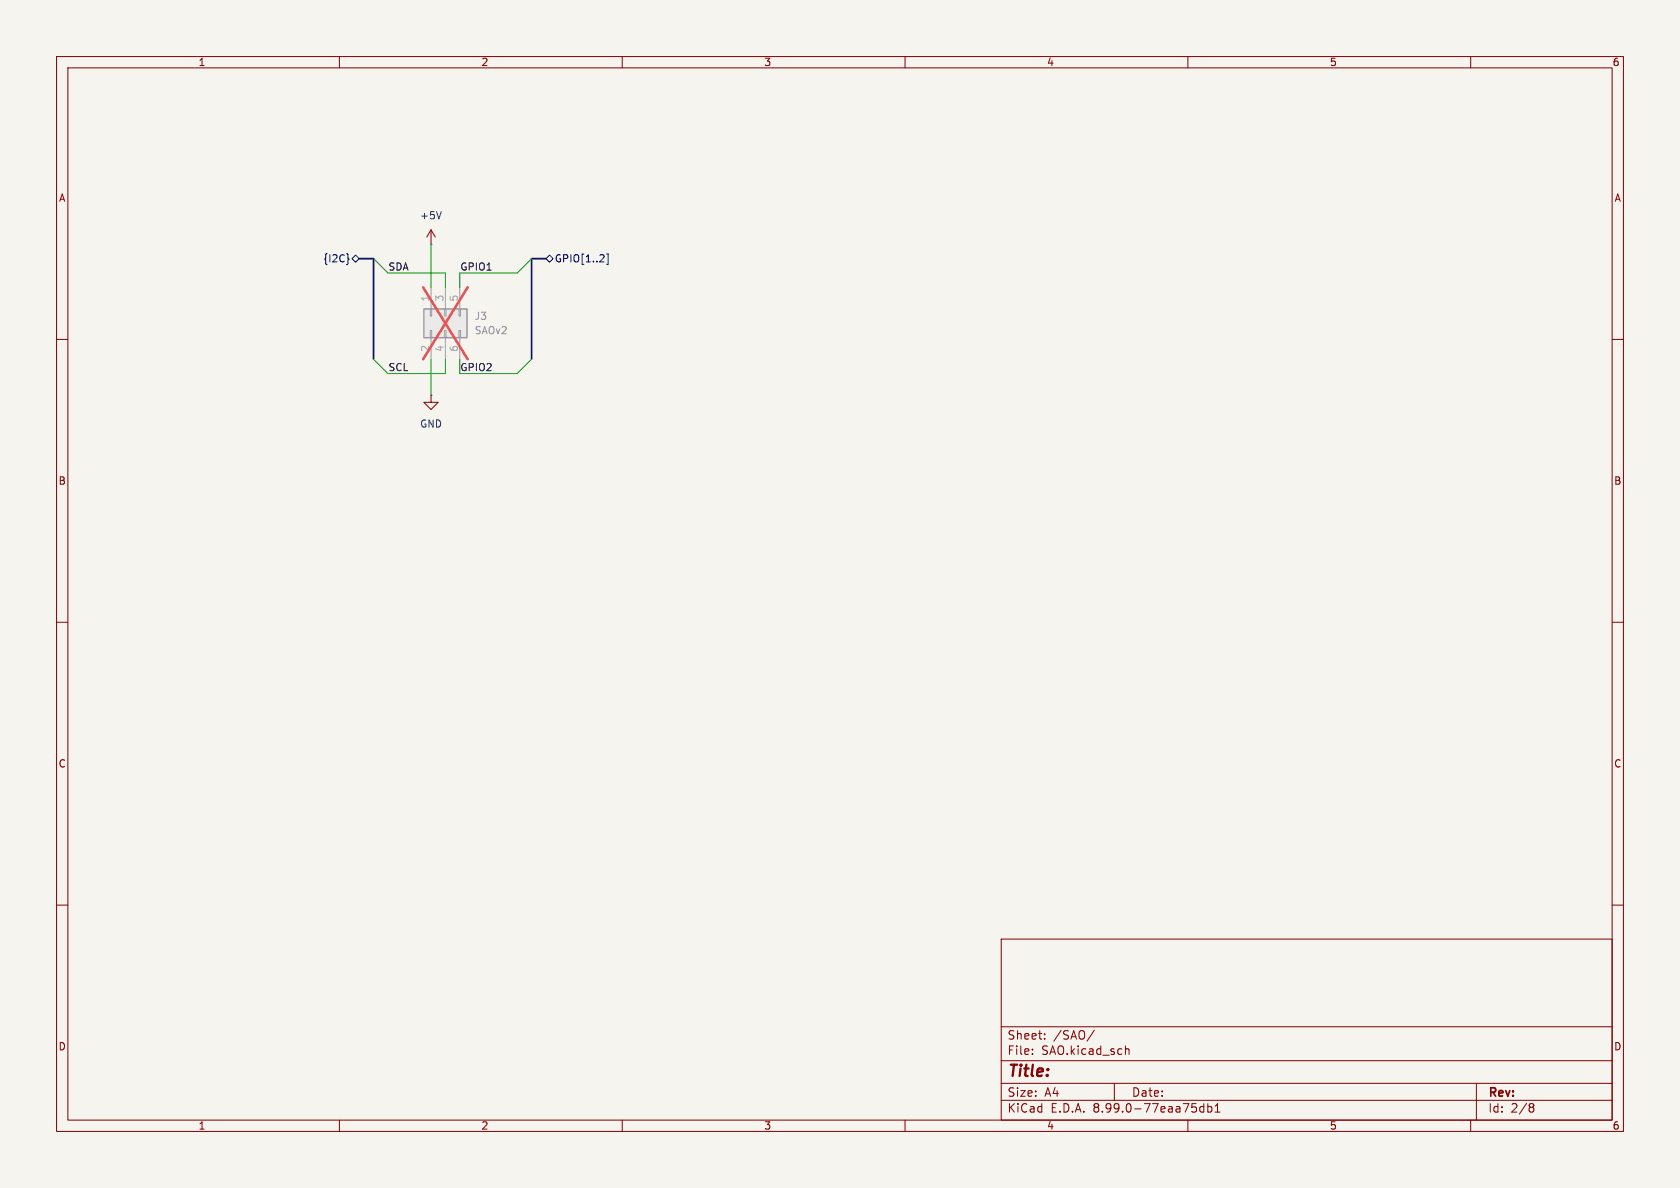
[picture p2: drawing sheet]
<svg xmlns="http://www.w3.org/2000/svg" width="297mm" height="210mm" viewBox="0 0 297 210" stroke-linecap="round" stroke-linejoin="round" font-family="sans-serif">
<path d="M0 0h297v210h-297z" fill="#f5f4ef" stroke="#f5f4ef" stroke-width=".18"/>
<g fill="none" stroke="#840000" stroke-width=".18">
<path d="M10 10h277v190h-277zM12 12h273v186h-273zM60 10v2M110 10v2M160 10v2M210 10v2M260 10v2M10 60h2M285 60h2M10 110h2M285 110h2M10 160h2"/>
<path d="M285 160h2M177 166h108v32h-108zM60 198v2M110 198v2M160 198v2M177 194.5h108M177 191.5h108M177 187.5h108M177 181.5h108M182.5 186.3v.1M182.5 185.5v.1M184.7 183.6v.1"/>
<path d="M184.7 182.8v.1M193.5 182.1l-1.3 2M197 191.5v3M199 185.5l.2-.1 .3 .1 .1 .9M210 198v2M212.8 195.1v1.5M212.8 195.7l-.4-.1-.3 .3v.4l.1 .2h.6M213.5 195.7l.5-.1 .2 .3v.4l-.1 .2h-.6M213.5 195.1v1.5M214.8 195.5l.4-.4v1.5M214.8 196.6h.9M260 198v2"/>
<path d="M261 191.5v6.5M270.6 195.1h.3l.3 .3-.3 .3M270.6 195.7h.3M270.9 195.7l.2 .2 .1 .4-.3 .3h-.3"/>
</g>
<path d="M74.9 54.6h7.6v5.1h-7.6z" fill="#ebeae8"/>
<path d="M76.1 54.6h.2v1.3h-.2zM76.1 58.4h.2v1.3h-.2zM76.2 50.8v3.8M76.2 59.7v3.8M78.6 54.6h.3v1.3h-.3zM78.6 58.4h.3v1.3h-.3zM78.7 50.8v3.8M78.7 59.7v3.8M81.2 54.6h.2v1.3h-.2zM81.2 58.4h.2v1.3h-.2zM81.3 50.8v3.8M81.3 59.7v3.8" fill="none" stroke="#9c9b98" stroke-width=".18"/>
<path d="M74.9 54.6h7.6v5.1h-7.6z" fill="none" stroke="#9c9b98" stroke-width=".25"/>
<path d="M74.8 50.8l7.9 12.7M82.7 50.8l-7.9 12.7" fill="none" stroke="#e75356" stroke-width=".46"/>
<path d="M76.2 43.2h.1M76.2 40.6l-.8 1.3M76.2 40.6v2.6M76.2 40.6l.8 1.3M76.2 69.9v1.2h1.3l-1.3 1.3-1.3-1.3h1.3M76.2 69.9h.1" fill="none" stroke="#840000" stroke-width=".18"/>
<path d="M78 37.4l-.4 1.3" fill="none" stroke="#006464" stroke-width=".18"/>
<path d="M61.5 45.6l.2 .2-.2 .2M62.2 45.7l.7-.6 .6 .6-.6 .7zM96.5 45.7l.7-.6 .6 .6-.6 .7zM107.2 44.9h.3v1.8h-.3" fill="none" stroke="#000084" stroke-width=".18"/>
<path d="M63.5 45.7h2.5v17.8M96.5 45.7h-2.5v17.8" fill="none" stroke="#000084" stroke-width=".3"/>
<path d="M66 45.7l2.6 2.6h10.1v2.5M76.2 43.2v7.6M94 45.7l-2.6 2.6h-10.1v2.5M66 63.5l2.6 2.5h10.1v-2.5M76.2 63.5v6.4M81.3 63.5v2.5h10.1l2.6-2.5" fill="none" stroke="#009600" stroke-width=".18"/>
<text font-size="2.8" fill="#840000" x="178" y="190.9">Title:</text>
<g font-size="2.1" fill="#840000">
<text x="178" y="184">Sheet:</text>
<text x="186.2" y="184">/SAO/</text>
<text x="178" y="186.7">File:</text>
<text x="184.1" y="186.7">SAO.kicad_sch</text>
<text x="178" y="196.9">KiCad</text>
<text x="178" y="194.1">Size:</text>
<text x="184.7" y="194.1">A4</text>
<text x="185.7" y="196.9">E.D.A.</text>
<text x="193.3" y="196.9">8.99.0-77eaa75db1</text>
<text x="200" y="194.1">Date:</text>
<text x="263" y="194.3">Rev:</text>
<text x="263" y="196.9">Id:</text>
<text x="267.1" y="196.9">2/8</text>
</g>
<g font-size="1.8" fill="#840000">
<text x="35" y="11.9">1</text>
<text x="85" y="11.9">2</text>
<text x="135" y="11.9">3</text>
<text x="185" y="11.9">4</text>
<text x="235" y="11.9">5</text>
<text x="285" y="11.9">6</text>
<text x="10.3" y="35.9">A</text>
<text x="285.3" y="35.9">A</text>
<text x="10.3" y="85.9">B</text>
<text x="285.3" y="85.9">B</text>
<text x="10.3" y="135.9">C</text>
<text x="285.3" y="135.9">C</text>
<text x="10.3" y="185.9">D</text>
<text x="285.3" y="185.9">D</text>
<text x="35" y="199.9">1</text>
<text x="85" y="199.9">2</text>
<text x="135" y="199.9">3</text>
<text x="185" y="199.9">4</text>
<text x="235" y="199.9">5</text>
<text x="285" y="199.9">6</text>
</g>
<g font-size="1.8" fill="#006464">
<text x="74.2" y="39">+5V</text>
<text x="74.2" y="75.8">GND</text>
</g>
<g font-size="1.8" fill="#000084">
<text x="57.1" y="46.6">{I2C}</text>
<text x="98" y="46.6">GPIO[1..2]</text>
</g>
<g font-size="1.8" fill="#0f0f0f">
<text x="68.6" y="47.9">SDA</text>
<text x="81.3" y="47.9">GPIO1</text>
<text x="68.6" y="65.7">SCL</text>
<text x="81.3" y="65.7">GPIO2</text>
</g>
<g font-size="1.8" fill="#a5a4a2">
<text x="75.9" y="53.4" transform="rotate(-90 75.9 53.4)">1</text>
<text x="78.5" y="53.4" transform="rotate(-90 78.5 53.4)">3</text>
<text x="81" y="53.4" transform="rotate(-90 81 53.4)">5</text>
<text x="75.9" y="62.3" transform="rotate(-90 75.9 62.3)">2</text>
<text x="78.5" y="62.3" transform="rotate(-90 78.5 62.3)">4</text>
<text x="81" y="62.3" transform="rotate(-90 81 62.3)">6</text>
</g>
<g font-size="1.8" fill="#939391">
<text x="83.8" y="56.7">J3</text>
<text x="83.8" y="59.3">SAOv2</text>
</g>
</svg>
